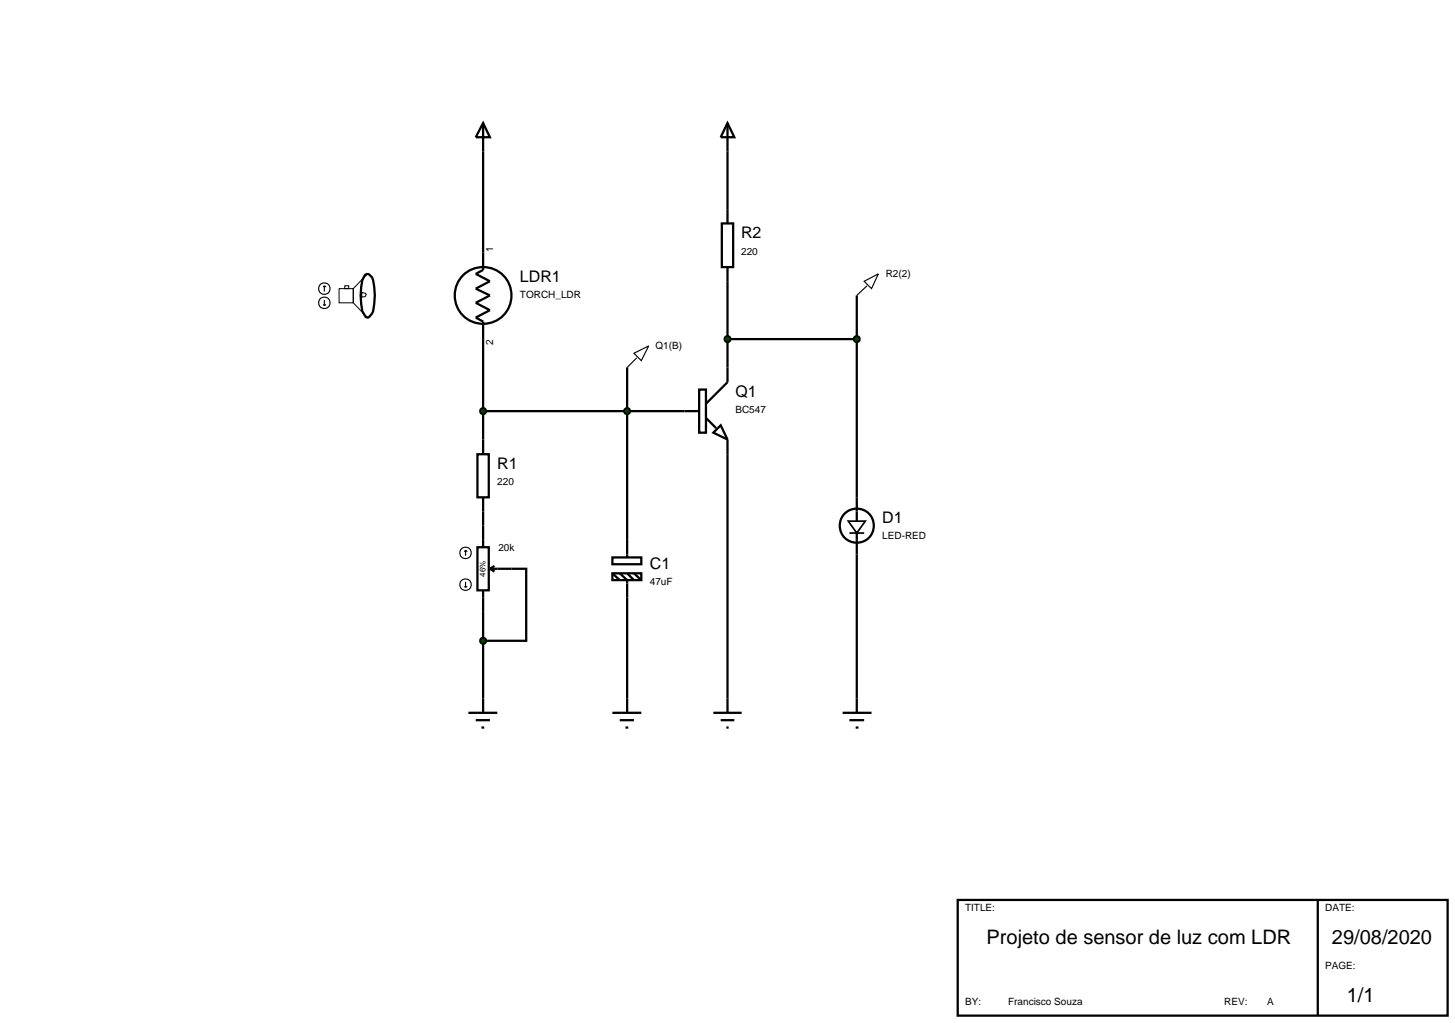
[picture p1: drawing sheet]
<svg xmlns="http://www.w3.org/2000/svg" width="257mm" height="180mm" viewBox="0 0 257 180" stroke-linecap="round" stroke-linejoin="round" font-family="sans-serif">
<g fill="none" stroke="#000" stroke-width=".4">
<path d="M85.2 26.7v20.9l-1.3 .7 2.5 1.3-2.5 1.3 2.5 1.2-2.5 1.3 2.5 1.3-2.5 1.3 1.3 .7v23.4M127.3 39.4h2v7.7h-2zM128.3 26.7v12.7M64.5 48.4l.3-.1 .3 .1 .5 .5a10.5 10.5 0 0 1 0 6.4l-.5 .6-.3 .1-.3-.1-.6-1a12.7 12.7 0 0 1 0-5.5zM128.3 47.1v20.3l-3.8 3.8M128.3 59.8h22.8M151.1 52.1v39.8M85.2 72.5h38.1M110.6 64.8v33.5M123.3 68.7h1.2v7.6h-1.2zM124.5 73.7l1.8 1.8M125.8 76.3l1.3-1.3 1.2 2.5z"/>
<path d="M128.3 77.5v45.7M84.2 80.1h2v7.6h-2zM84.2 96.5h2v7.6h-2zM85.2 87.7v8.8M87.2 99.8l-.8 .5M108 98.3h5.1v1.2h-5.1zM151.1 94v29.2M85.2 104.1v19.1M86.4 100.3h6.4v12.7h-7.6M86.4 100.3l.8 .5M108 101.1h5.1v1.2h-5.1zM108 101.1l1.3 1.2"/>
<path d="M109.3 101.1l1.3 1.2v20.9M110.6 101.1l1.2 1.2M111.8 101.1l1.3 1.2"/>
<circle cx="85.2" cy="52.1" r="5"/>
<circle cx="151.1" cy="92.7" r="3"/>
</g>
<path d="M149.6 91.9h3l-1.5 2.1zM149.8 94h2.6" fill="none" stroke="#000" stroke-width=".3"/>
<path d="M59.8 50.9h2.5v2.5h-2.5zM60.8 50.4h.7v.5h-.7zM63.8 51.6l.6 .1 .2 .2-.2 .4-.6 .1zM64.5 48.4l-.6 1a12.7 12.7 0 0 0 0 5.5l.6 1 .3 .1-2.5-2.6v-2.5l2.5-2.6z" fill="none" stroke="#000" stroke-width=".18"/>
<g fill="none" stroke="#000" stroke-width=".2">
<path d="M57 53.7l.2 .2M57.2 50.4l-.2 .2M57.2 50.4l.3 .2M57.2 50.4v1M57.2 52.9v1M57.5 53.7l-.3 .2M82.1 97l-.2 .3M82.1 97l.3 .3M82.1 97v1M81.9 103.4l.2 .2M82.1 102.6v1M82.4 103.4l-.3 .2"/>
<circle cx="57.2" cy="50.9" r="1.01"/>
<circle cx="57.2" cy="53.4" r="1.01"/>
<circle cx="82.1" cy="97.5" r="1.01"/>
<circle cx="82.1" cy="103.1" r="1.01"/>
</g>
<g fill="#004000" stroke="#000" stroke-width=".4">
<path d="M110.2 72.2l.4-.2-.5 .5zM110.6 72l.4 .2 .1 .3zM111.1 72.5l-.1 .3-.4 .2zM110.1 72.5l.5 .5-.3-.1z"/>
<path d="M84.8 72.2l.4-.2-.5 .5zM85.2 72l.4 .2 .1 .3zM85.2 73l.5-.5-.1 .3zM84.7 72.5l.5 .5-.3-.1z"/>
</g>
<g fill="#004000">
<path d="M110.1 72.5l.5-.5 .5 .5-.5 .5z"/>
<path d="M84.7 72.5l.5-.5 .5 .5-.5 .5z"/>
</g>
<g fill="none" stroke="#000" stroke-width=".4">
<path d="M85.2 21.7l1.2 2.5h-2.5zM85.2 21.7v5M128.3 21.7l1.2 2.5h-2.4zM128.3 21.7v5M82.6 125.7h5.1M83.9 127h2.5M84.9 128.3h.5M85.2 123.2v2.5M108 125.7h5.1M109.3 127h2.5M110.3 128.3h.5M110.6 123.2v2.5"/>
<path d="M125.8 125.7h5M127.1 127h2.4M128.1 128.3h.4M128.3 123.2v2.5"/>
</g>
<path d="M84.8 112.7l.4-.2-.5 .5zM85.2 112.5l.4 .2 .1 .3zM85.2 113.5l.5-.5-.2 .4zM84.7 113l.5 .5-.3-.1z" fill="#004000" stroke="#000" stroke-width=".4"/>
<path d="M84.7 113l.5-.5 .5 .5-.5 .5z" fill="#004000"/>
<path d="M148.6 125.7h5.1M149.8 127h2.6M150.9 128.3h.5M151.1 123.2v2.5" fill="none" stroke="#000" stroke-width=".4"/>
<path d="M128 59.4l.3-.1-.5 .5zM128.3 59.3l.4 .2 .1 .3zM128.8 59.8l-.1 .3-.4 .2zM127.8 59.8l.5 .5-.3-.1z" fill="#004000" stroke="#000" stroke-width=".4"/>
<path d="M128.3 59.3l.5 .5-.5 .5-.5-.5z" fill="#004000"/>
<path d="M152.4 49.6l2.5-1.3-1.2 2.6zM152.9 50.4l-1.8 1.7M111.8 62.3l2.6-1.3-1.3 2.6zM112.3 63.1l-1.7 1.7" fill="none" stroke="#000" stroke-width=".2"/>
<path d="M150.8 59.4l.3-.1-.5 .5zM151.1 59.3l.4 .2 .1 .3zM151.6 59.8l-.1 .3-.4 .2zM150.6 59.8l.5 .5-.4-.2z" fill="#004000" stroke="#000" stroke-width=".4"/>
<path d="M151.1 59.3l.5 .5-.5 .5-.5-.5z" fill="#004000"/>
<path d="M168.9 158.7h86.4v20.4h-86.4zM232.4 158.7v20.4" fill="none" stroke="#000" stroke-width=".4"/>
<g font-size="3.5">
<text x="174" y="166.5">Projeto de sensor de luz com LDR</text>
<text x="234.9" y="166.5">29/08/2020</text>
<text x="237.5" y="176.7">1/1</text>
</g>
<g font-size="2.8">
<text x="130.7" y="42">R2</text>
<text x="91.7" y="49.7">LDR1</text>
<text x="129.7" y="70">Q1</text>
<text x="87.7" y="82.7">R1</text>
<text x="155.6" y="92.3">D1</text>
<text x="114.6" y="100.4">C1</text>
</g>
<g font-size="1.8">
<text x="87" y="44.5" transform="rotate(-90 87 44.5)">1</text>
<text x="130.7" y="44.9">220</text>
<text x="91.7" y="52.5">TORCH_LDR</text>
<text x="156.2" y="48.9">R2(2)</text>
<text x="87" y="60.8" transform="rotate(-90 87 60.8)">2</text>
<text x="115.6" y="61.6">Q1(B)</text>
<text x="129.7" y="72.8">BC547</text>
<text x="87.7" y="85.5">220</text>
<text x="155.6" y="95">LED-RED</text>
<text x="87.9" y="97.2">20k</text>
<text x="114.6" y="103.2">47uF</text>
<text x="170.2" y="160.7">TITLE:</text>
<text x="233.7" y="160.7">DATE:</text>
<text x="233.7" y="170.8">PAGE:</text>
<text x="170.2" y="177.2">BY:</text>
<text x="177.8" y="177.2">Francisco Souza</text>
<text x="215.9" y="177.2">REV:</text>
<text x="223.5" y="177.2">A</text>
</g>
<text font-size="1.4" x="85.6" y="101.7" transform="rotate(-90 85.6 101.7)">46%</text>
</svg>
